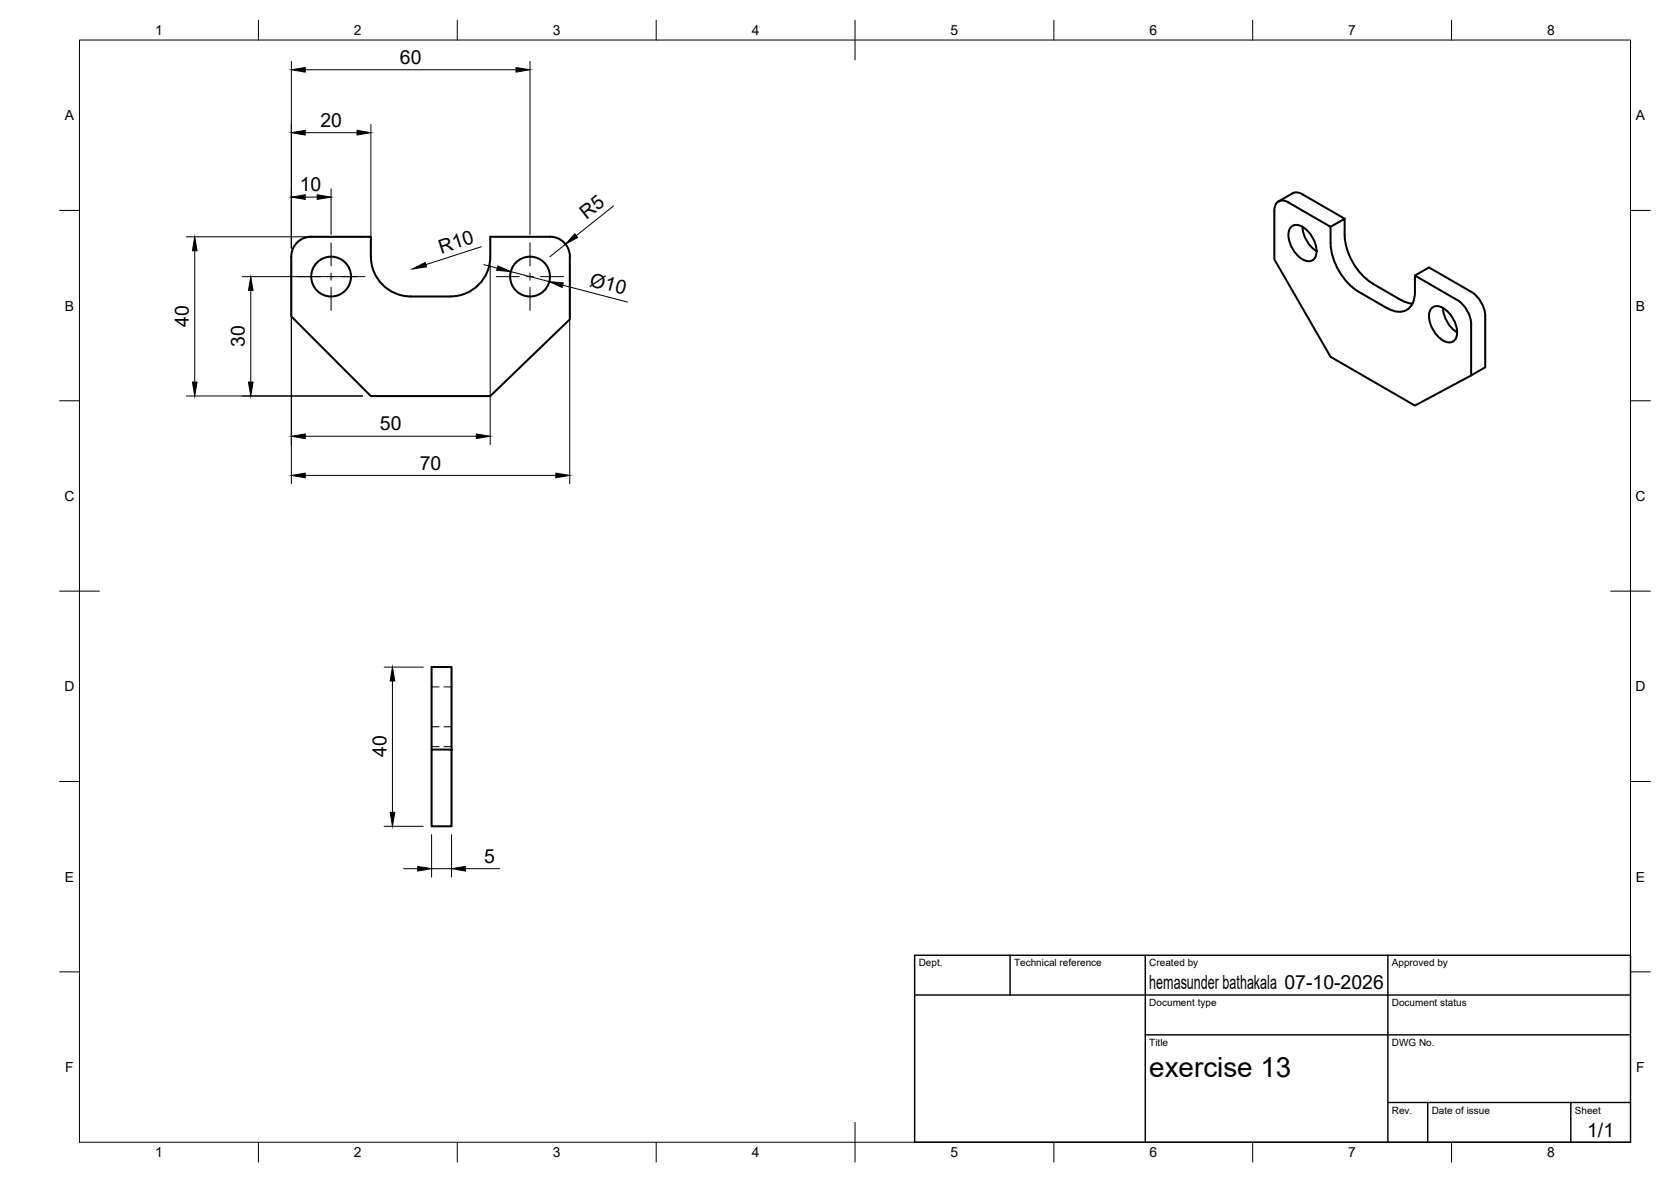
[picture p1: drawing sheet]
<svg xmlns="http://www.w3.org/2000/svg" width="420mm" height="297mm" viewBox="0 0 420 297" stroke-linecap="round" stroke-linejoin="round" font-family="sans-serif">
<!-- layer: Visible -->
<g fill="none" stroke="#000" stroke-width=".51">
<path d="M78.2 59.5h15v5M78.2 59.5a5 5 0 0 0-5 5v15l20 20h30.1l20-19.3v-15.7M138.3 59.5h-15a18.6 18.6 0 0 1-.7 8.6 10 10 0 0 1-9.3 6.4h-10a10 10 0 0 1-10-10M138.3 59.5a5 5 0 0 1 5 5M321.5 50.6l3.5-2a2.42 2.42 0 0 1 2.5 .2l10.6 6.2M324.6 57.1a2.55 2.55 0 0 1 3.5 .3 7 7 0 0 1 2.7 7.2 2.1 2.1 0 0 1-3.3 .6 7.5 7.5 0 0 1-3.5-6.9zM327.5 57a7.8 7.8 0 0 0 3.5 6.1M334.6 57a17.4 17.4 0 0 0 1.4 9.9 15.2 15.2 0 0 0 5.6 6.4l7.1 4.1M352.2 75.4l1.5 .6 1.5 .3M355.8 73.3v-4.1l3.5-2 10.6 6.1M355.8 69.2l10.6 6.2M355.8 73.3a4.5 4.5 0 0 1-3.2 5 5.8 5.8 0 0 1-3.9-.9"/>
<path d="M359.9 77.5a2.55 2.55 0 0 1 3.6 .3 7 7 0 0 1 2.6 7.2 2.1 2.1 0 0 1-3.3 .6 7.5 7.5 0 0 1-3.4-6.9zM362.8 77.4a7.8 7.8 0 0 0 3.6 6.1M366.4 75.4a7.8 7.8 0 0 1 3.5 6.1v12.8M369.9 73.3a7.8 7.8 0 0 1 3.5 6.2v12.8l-17.6 9.6-21.2-12.2-14.2-24.5v-12.3a2.14 2.14 0 0 1 1.1-2.3 2.14 2.14 0 0 1 2.5 .3l10.6 6.1 3.5-2a17.4 17.4 0 0 0 1.5 9.9 15.2 15.2 0 0 0 5.6 6.4l7 4.1M108.5 188.4h5v19.3h-5zM108.5 188.4v-20.8h5v20.8"/>
<circle cx="83.3" cy="69.5" r="5"/>
<circle cx="133.3" cy="69.5" r="5"/>
</g>
<!-- layer: Hidden -->
<path d="M108.5 172.6h1.9M111.6 172.6h1.9M108.5 187.6h1.9M108.5 182.6h1.9M111.6 187.6h1.9M111.6 182.6h1.9" fill="none" stroke="#000" stroke-width=".25"/>
<!-- layer: BORDER -->
<g fill="none" stroke="#000" stroke-width=".25">
<path d="M20 10.1h390v276.9h-390zM65 5.1v5M115 5.1v5M165 5.1v5M215 5.1v10M265 5.1v5M315 5.1v5M365 5.1v5M15 52.9h5M410 52.9h5M15 100.7h5M410 100.7h5"/>
<path d="M15 148.6h10M405 148.6h10M15 196.4h5M410 196.4h5M15 244.2h5M410 244.2h5M65 287v5M115 287v5M165 287v5M215 282.1v9.9M265 287v5M315 287v5"/>
<path d="M365 287v5"/>
</g>
<!-- layer: TITLEBLOCK -->
<path d="M230 240.1h180v46.9h-180zM230 250h180M254 240.1v9.9M288 240.1v46.9M349 240.1v46.9M288 260.1h122M349 277.1h61M359 277.1v9.9M395 277.1v9.9" fill="none" stroke="#000" stroke-width=".36"/>
<!-- layer: Smart Centers -->
<path d="M74.8 69.5h5.8M82.4 69.5h1.8M83.2 61v5.8M83.2 68.6v1.8M83.2 72.2v5.8M85.9 69.5h5.9M124.8 69.5h5.8M132.4 69.5h1.8M133.3 61v5.8M133.3 68.6v1.8M133.3 72.2v5.8M135.9 69.5h5.9" fill="none" stroke="#000" stroke-width=".25"/>
<!-- layer: FD_Dimensions -->
<g fill="none" stroke="#000" stroke-width=".25">
<path d="M73.3 15.4v47M76.8 17.5h53M133.3 15.4v43.5M76.8 33.3h13M93.3 31.2v31.2M46.9 59.5h44.3M76.8 49.5h3M83.2 47.4v11.5M154.3 51.8l-9.4 7.4M49 63v33M60.9 69.5h28.8M63.1 73v23"/>
<path d="M73.3 66.6v55M121 62l-13.9 4.5M121.6 66.5l3.4 .9M123.3 66.6v45.1M128.4 68.2l9.7 2.6M141.5 71.7l16.3 4.2M142.2 61.4l-3.9 3.1M143.3 66.6v55M46.9 99.5h44.3M76.8 119.5h63M76.8 109.6h43M96.6 167.6h9.8"/>
<path d="M98.7 171.1v33M96.6 207.7h9.8M101.5 218.3h3.5M108.5 209.7v10.7M108.5 218.3h5M113.5 209.7v10.7M117 218.3h8.6"/>
</g>
<g fill="#000" stroke="#000" stroke-width=".25">
<path d="M73.3 17.5l3.5-.5v1.1zM129.8 17l3.5 .5-3.5 .6zM73.3 33.3l3.5-.5v1.1zM89.8 32.8l3.5 .5-3.5 .6zM73.3 49.5l3.5-.6v1.2zM79.8 48.9l3.4 .6-3.4 .6zM144.5 58.8l.8 .9-3.1 1.7zM49 59.5l.6 3.5h-1.2zM63.1 69.5l.5 3.5h-1.1zM103.7 67.6l3.2-1.6 .4 1.1zM125.2 66.8l3.2 1.4-3.5-.3zM138.1 70.8l3.5 .3-.3 1.1z"/>
<path d="M48.4 96h1.2l-.6 3.5zM62.5 96h1.1l-.5 3.5zM73.3 119.5l3.5-.6v1.2zM73.3 109.6l3.5-.5v1.1zM119.8 109.1l3.5 .5-3.5 .6zM139.8 118.9l3.5 .6-3.5 .6zM98.7 167.6l.6 3.5h-1.2zM98.1 204.1h1.2l-.6 3.6zM105 217.7l3.5 .6-3.5 .6zM113.5 218.3l3.5-.6v1.2z"/>
</g>
<text font-size="7" x="289" y="270.6">exercise 13</text>
<g font-size="4.9">
<text x="100.6" y="16.1">60</text>
<text x="80.6" y="31.9">20</text>
<text x="75.4" y="48.1">10</text>
<text x="147.5" y="55.3" transform="rotate(-39 147.5 55.3)">R5</text>
<text x="110.9" y="63.7" transform="rotate(-18 110.9 63.7)">R10</text>
<text x="148.1" y="71.8" transform="rotate(15 148.1 71.8)">Ø10</text>
<text x="47.5" y="82.2" transform="rotate(-90 47.5 82.2)">40</text>
<text x="61.6" y="87.2" transform="rotate(-90 61.6 87.2)">30</text>
<text x="95.5" y="108.2">50</text>
<text x="105.5" y="118">70</text>
<text x="97.2" y="190.3" transform="rotate(-90 97.2 190.3)">40</text>
<text x="121.7" y="216.8">5</text>
<text x="289" y="248.5">hemasunder bathakala 07-10-2026</text>
<text x="399.1" y="285.7">1/1</text>
</g>
<g font-size="3.5">
<text x="39" y="8.8">1</text>
<text x="89" y="8.8">2</text>
<text x="139" y="8.8">3</text>
<text x="189" y="8.8">4</text>
<text x="239" y="8.8">5</text>
<text x="289" y="8.8">6</text>
<text x="339" y="8.8">7</text>
<text x="389" y="8.8">8</text>
<text x="16.3" y="30.2">A</text>
<text x="411.3" y="30.2">A</text>
<text x="16.3" y="78">B</text>
<text x="411.3" y="78">B</text>
<text x="16.2" y="125.9">C</text>
<text x="411.2" y="125.9">C</text>
<text x="16.2" y="173.7">D</text>
<text x="411.2" y="173.7">D</text>
<text x="16.3" y="221.6">E</text>
<text x="411.3" y="221.6">E</text>
<text x="16.4" y="269.4">F</text>
<text x="411.4" y="269.4">F</text>
<text x="39" y="290.8">1</text>
<text x="89" y="290.8">2</text>
<text x="139" y="290.8">3</text>
<text x="189" y="290.8">4</text>
<text x="239" y="290.8">5</text>
<text x="289" y="290.8">6</text>
<text x="339" y="290.8">7</text>
<text x="389" y="290.8">8</text>
</g>
<g font-size="2.5">
<text x="231" y="242.9">Dept.</text>
<text x="255" y="242.9">Technical reference</text>
<text x="289" y="242.9">Created by</text>
<text x="350" y="242.9">Approved by</text>
<text x="289" y="252.8">Document type</text>
<text x="350" y="252.8">Document status</text>
<text x="289" y="262.9">Title</text>
<text x="350" y="262.9">DWG No.</text>
<text x="350" y="279.9">Rev.</text>
<text x="360" y="279.9">Date of issue</text>
<text x="396" y="279.9">Sheet</text>
</g>
</svg>
